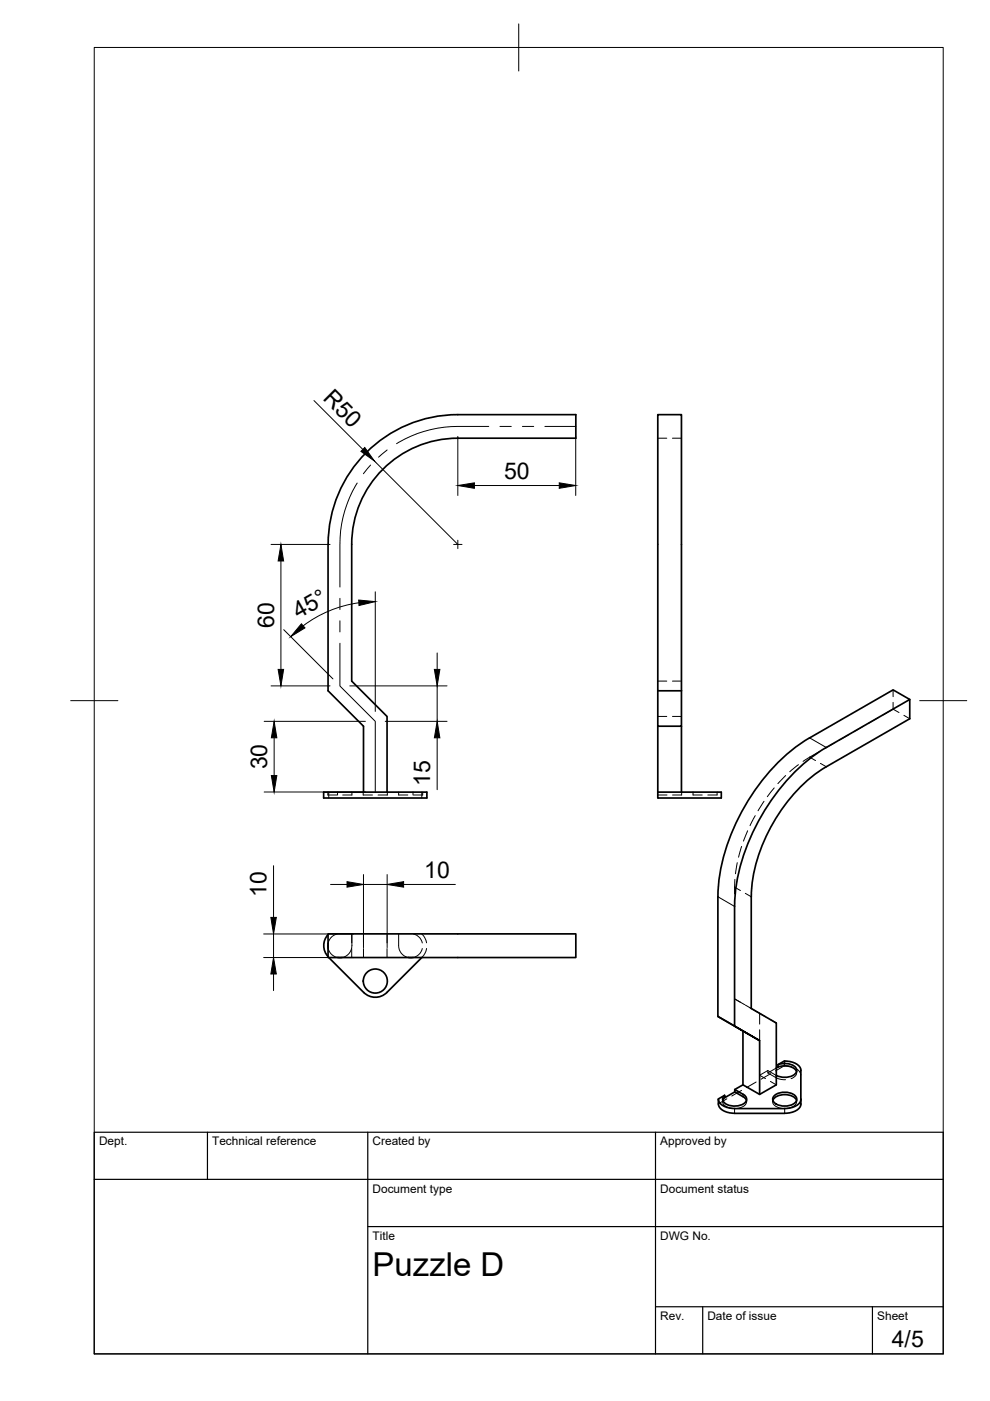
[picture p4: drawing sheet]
<svg xmlns="http://www.w3.org/2000/svg" width="210mm" height="297mm" viewBox="0 0 210 297" stroke-linecap="round" stroke-linejoin="round" font-family="sans-serif">
<!-- layer: Hidden -->
<g fill="none" stroke="#000" stroke-width=".21">
<path d="M139.5 92.9h1.9M142.6 92.9h1.9M139.5 144.4h1.9M139.5 151.9h1.9M142.6 144.4h1.9M142.6 151.9h1.9M173.8 159.3l-3.5 2.1M176.9 157.5l-2.1 1.2M180 155.8l-2.1 1.1M183.1 154l-2.1 1.2M186.2 152.2l-2.1 1.2M189.4 150.4l-2.2 1.2"/>
<path d="M189.4 150.4l1.2 .7M189.4 146.3v1.4M189.4 148.9v1.5M191.6 151.7l1.3 .7M69.5 167.9v.7h2M69.7 167.9v1.3M71.6 167.9v.7M74.6 167.9v.7h-1.9M77 167.9v.7h2M82.1 167.9v.7h-1.9M84.5 167.9v.7h2M87.6 167.9v.7"/>
<path d="M89.4 167.9v1.3M89.6 167.9v.7h-1.9M139.5 168.6h1.9M144.5 167.9v.7h-1.9M146.9 167.9v.7h2M152 167.9v.7h-1.9M157.2 179.5l-.6 2.2M158.5 176.1l-.9 2.2M160.1 172.9l-1.1 2.2M162 169.9l-1.3 2M164.1 167.1l-1.4 1.8M166.6 164.4l-1.7 1.7"/>
<path d="M169.3 162.1l-1.9 1.5M69.7 198l-.1 .1M71.6 198l-.8 .3-.7 .6-.5 1.1M74.6 198v1.9M74.6 198v2.5a2.54 2.54 0 0 1-2 2.5M77.1 198v1.9M82.1 198v1.9M84.5 198v2.5a2.54 2.54 0 0 0 2.1 2.5M87.6 198l1.1 .6 .6 .6 .2 .7M89.4 198l.7 .9 .3 1M155.7 190.7v1.5M155.8 186.4l-.1 3.1"/>
<path d="M156.3 182.9l-.4 2.4M69.6 201l.5 1.1 .7 .6 .8 .3M69.6 202.9l.1 .1M74.6 201.1v1.9M77.1 201.1v1.9M82.1 201.1v1.9M89.5 201.1l-.2 .7-.6 .6-1.1 .6M90.4 201.1l-.3 1-.7 .9M157 212.5l-1.3-.7 2.2 1.2M158 213.1l1.3 .7M158.9 213.6l2.2 1.2M161.1 214.8l1.2 .8"/>
<path d="M161.1 214.8v2.3M161.1 218.3v2.3M163.3 216.2l1.3 .7M153.2 233.1v.5M153.2 233.3a1.58 1.58 0 0 0 1.7 1.7h.3M154.1 233l-1.8 1M157.2 231.2l-2 1.2M158.3 233.3a1.58 1.58 0 0 1-1.7 1.7h-.3M158.3 233.1v.5M160.3 229.4l-2 1.2M162.8 227v.5a6.2 6.2 0 0 0 3 1.4h.8M162.8 227l1.8 1"/>
<path d="M162.8 227l-1.7 1 1.2 .7M163.3 229.3l1.3 .7M163.4 227.6l-2 1.2M163.8 233.1v.5M163.9 233.3a1.58 1.58 0 0 0 1.6 1.7h.3M164.6 226.4l-1.8 1.1M166.3 225v1l1.6 .2M166.3 226l-1.9 1M168.9 227.2a1.29 1.29 0 0 1-1.2 1.5M168.9 233.3a1.58 1.58 0 0 1-1.7 1.7h-.2M168.9 227v.5M168.9 233.1v.5"/>
<path d="M169 226.7l.5 .4 .3 .9"/>
</g>
<!-- layer: Visible -->
<g fill="none" stroke="#000" stroke-width=".36">
<path d="M97.1 87.9h25v5h-25M97.1 92.9a22.5 22.5 0 0 0-22.5 22.5M97.1 87.9a27.5 27.5 0 0 0-27.5 27.5M139.5 87.9h5v58.6h-5zM69.6 115.4v31.1l7.5 7.5v13.9M74.6 115.4v29l7.5 7.5v16M139.5 146.5v7.5h5v-7.5M139.5 154v13.9M144.5 154v13.9M171.7 156.4l17.7-10.1 3.5 2-17.7 10.2a41.7 41.7 0 0 0-16.5 20.1 36.7 36.7 0 0 0-2.9 13.5M171.7 156.4a41.9 41.9 0 0 0-16.6 20.2 36.7 36.7 0 0 0-2.9 13.5v25.4l3.5 2M192.9 148.3v4.1l-17.7 10.2"/>
<path d="M68.6 167.9h21.9v1.3h-21.9zM139.5 167.9h13.4v1.3h-13.4zM175.2 162.5a35.5 35.5 0 0 0-15.3 22.4l-.3 1.8-.3 3.4v23.7l5.3 3.1v13.1l-3.5 2-3.6-2-1.7 1M69.6 198h52.5v5h-52.5zM69.6 198.1a3.4 3.4 0 0 0 0 4.7M69.6 200v1M155.7 192.2v25.3M69.7 203l7.4 7.4a3.4 3.4 0 0 0 4.9 0l7.4-7.4M71.6 203h1M86.6 203h1M152.2 215.5l8.9 5.1-5.4-3.1M157.5 218.6v11.4"/>
<path d="M152.3 233a2.63 2.63 0 0 0 2.7 2h11.4a3.7 3.7 0 0 0 3.3-1.5l.1-.5M152.3 233.1a2.23 2.23 0 0 0 1.9 2.7l1.6 .2 10.6 .1a3.7 3.7 0 0 0 3.3-1.6l.1-.4M153.6 232.7l-.4 .6M155.8 231.5v-.5l1.8 1a1.08 1.08 0 0 1 .7 1 1.08 1.08 0 0 1-.6 1 3.7 3.7 0 0 1-4.3-.4 .97 .97 0 0 1 .2-1.4M157.5 232.5l-1.7-1-2.2 1.3v-.6l-1.3 .9M157.6 232.5l.7 .8M161.1 220.6v11.4M163.9 233.3a3.2 3.2 0 0 1 4.1-.9l.7 .6 .2 .3M164.2 232.3a3.5 3.5 0 0 1 4.6 .4 1.28 1.28 0 0 1-1.2 1.6 3.4 3.4 0 0 1-3.7-.9v-.7zM165 226.2v-.5a2.83 2.83 0 0 1 3.5-.3 1.87 1.87 0 0 1 1.3 1.5M165 226.2l-.4 .2M165 225.7a3.2 3.2 0 0 1 3.9 1 1.73 1.73 0 0 1-1.9 1.7 4 4 0 0 1-2.4-.4"/>
<path d="M165 226.2a3.2 3.2 0 0 1 3.9 1M169.8 227v7.1"/>
<circle cx="79.6" cy="208" r="2.55"/>
</g>
<!-- layer: Reference -->
<path d="M78.6 98.6l-1.6 1.8M82.1 95.4l-1.8 1.5M103.6 90.4a48.9 48.9 0 0 0-10.9 .4 24.3 24.3 0 0 0-8.6 3.3M106 90.4h2.4M110.8 90.4h2.4M115.5 90.4h6.6M75.7 102.4a24.6 24.6 0 0 0-3.6 13v9.1M72.1 136.4v9l7.5 7.5v15M72.1 126.9v2.3M72.1 131.6v2.4" fill="none" stroke="#000" stroke-width=".21"/>
<!-- layer: Hidden Narrow -->
<path d="M171.7 160.5l1.2 .8M173.9 161.8l1.3 .8M155.7 188.1l1.3 .7M158 189.4l1.3 .7M164.5 228v.5M166.4 225v1" fill="none" stroke="#000" stroke-width=".21"/>
<!-- layer: Visible Narrow -->
<path d="M171.7 156.4l3.5 2.1M152.2 190.1l3.5 2.1M155.7 235v1.1M157.5 232v.5M166.4 235v1.1" fill="none" stroke="#000" stroke-width=".21"/>
<!-- layer: BORDER -->
<path d="M20 10.1h180v276.9h-180zM110 5.1v10M15 148.6h10M195 148.6h10" fill="none" stroke="#000" stroke-width=".21"/>
<!-- layer: TITLEBLOCK -->
<path d="M20 240.1h180v46.9h-180zM20 250h180M44 240.1v9.9M78 240.1v46.9M139 240.1v46.9M78 260.1h122M139 277.1h61M149 277.1v9.9M185 277.1v9.9" fill="none" stroke="#000" stroke-width=".25"/>
<!-- layer: FD_Dimensions -->
<g fill="none" stroke="#000" stroke-width=".21">
<path d="M66.6 84.9l10.3 10.4M79.4 97.8l17.7 17.6M97.1 92.5v12.6M122.1 92.5v12.6M57.5 115.4h12.5M59.6 118.9v23M100.6 102.9h18M60.2 133.5l10.4 10.4M76.1 127.8a25.4 25.4 0 0 0-11.8 4.9M79.6 125.5v25.3M92.7 138.4v3.5M56 152.9h21.5"/>
<path d="M57.5 145.4h12.5M58.1 156.4v8M74.2 145.4h20.6M81.7 152.9h13.1M92.7 145.4v7.5M92.7 156.4v11M56 167.9h21.5M55.9 198h19.1M58 183.5v11M58 198v5M70.1 187.5h3.5M77.1 185.4v15.5"/>
<path d="M77.1 187.5h5M82.1 185.4v15.5M85.6 187.5h10.9M55.9 203h19.1M58 206.5v3.5"/>
</g>
<g fill="#000" stroke="#000" stroke-width=".21">
<path d="M76.5 95.7l.8-.8 2.1 2.9zM59.6 115.4l.5 3.5h-1.1zM97.1 102.9l3.5-.5v1.1zM118.6 102.4l3.5 .5-3.5 .6zM63.9 132.3l.8 .8-3.1 1.9zM76.1 127.2l3.5 .4-3.5 .8zM58.1 152.9l.6 3.5h-1.2zM59 141.9h1.1l-.5 3.5zM92.1 141.9h1.2l-.6 3.5zM92.7 152.9l.6 3.5h-1.2zM57.5 164.4h1.2l-.6 3.5zM57.4 194.5h1.2l-.6 3.5z"/>
<path d="M73.6 186.9l3.5 .6-3.5 .6zM82.1 187.5l3.5-.6v1.2zM58 203l.6 3.5h-1.2z"/>
</g>
<!-- layer: Smart Centers -->
<path d="M96.2 115.4h1.8M97.1 114.5v1.8" fill="none" stroke="#000" stroke-width=".21"/>
<text font-size="7" x="79" y="270.6">Puzzle D</text>
<g font-size="4.9">
<text x="68.3" y="84.6" transform="rotate(45 68.3 84.6)">R50</text>
<text x="106.9" y="101.5">50</text>
<text x="63.3" y="131.3" transform="rotate(-29 63.3 131.3)">45°</text>
<text x="58.1" y="133.1" transform="rotate(-90 58.1 133.1)">60</text>
<text x="56.7" y="163.1" transform="rotate(-90 56.7 163.1)">30</text>
<text x="91.2" y="166.6" transform="rotate(-90 91.2 166.6)">15</text>
<text x="56.5" y="190.1" transform="rotate(-90 56.5 190.1)">10</text>
<text x="89.9" y="186.1">10</text>
<text x="189.1" y="285.7">4/5</text>
</g>
<g font-size="2.5">
<text x="21" y="242.9">Dept.</text>
<text x="45" y="242.9">Technical reference</text>
<text x="79" y="242.9">Created by</text>
<text x="140" y="242.9">Approved by</text>
<text x="79" y="252.8">Document type</text>
<text x="140" y="252.8">Document status</text>
<text x="79" y="262.9">Title</text>
<text x="140" y="262.9">DWG No.</text>
<text x="140" y="279.9">Rev.</text>
<text x="150" y="279.9">Date of issue</text>
<text x="186" y="279.9">Sheet</text>
</g>
</svg>
